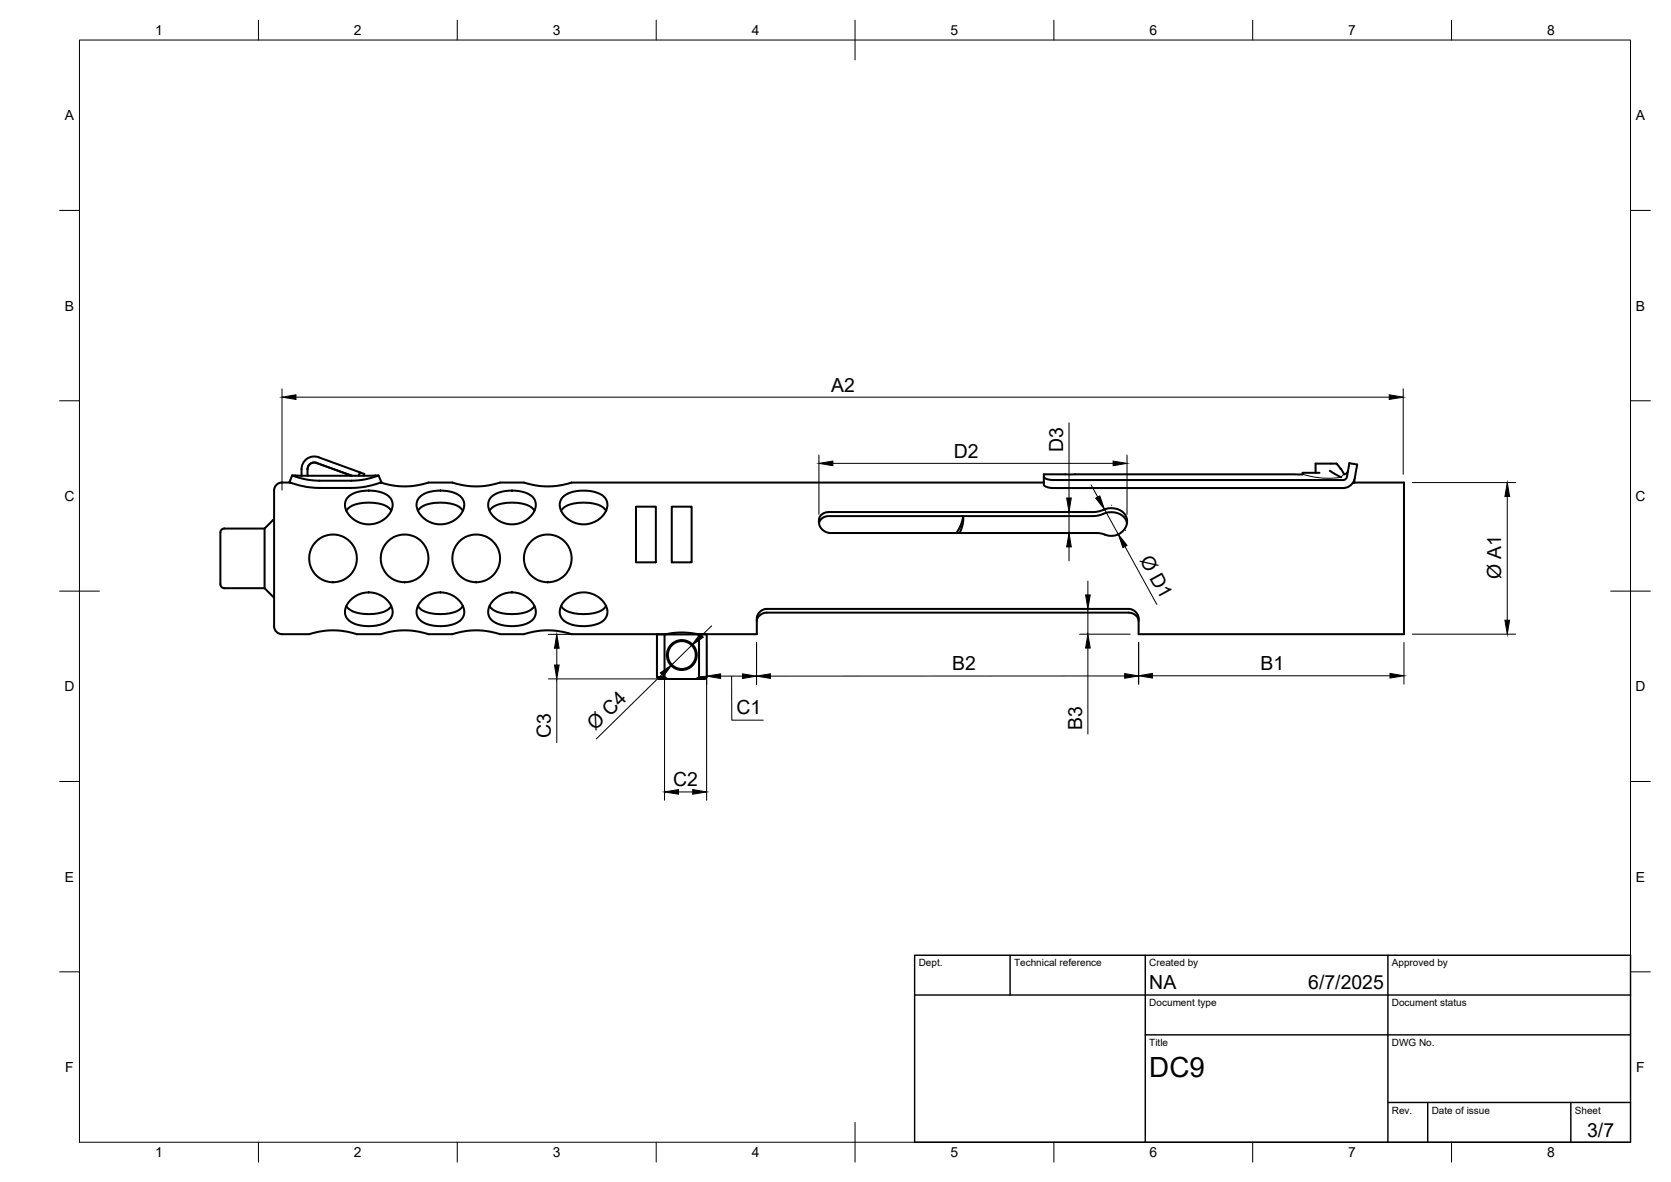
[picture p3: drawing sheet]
<svg xmlns="http://www.w3.org/2000/svg" width="420mm" height="297mm" viewBox="0 0 420 297" stroke-linecap="round" stroke-linejoin="round" font-family="sans-serif">
<!-- layer: Visible -->
<g fill="none" stroke="#000" stroke-width=".51">
<path d="M73.5 119.5a20.4 20.4 0 0 0 6.8 1.3h8a20.4 20.4 0 0 0 6.9-1.3M73.5 119.5h21.7l.7 1.7M73.5 119.5l-.7 1.7M77.3 117.9a1.7 1.7 0 0 1 2.3-1.6l8.9 3.3M77.3 117.9v1.7M79.6 116.3a1.7 1.7 0 0 0-2.3 1.6M90.2 119.6l.3-.9 1.1 .4-.2 .5M90.5 118.7l-10.4-3.8a3.2 3.2 0 0 0-4.3 3v1.7M327.6 119.2h-65.1v2.6a2.93 2.93 0 0 0 2.5 .8h72.7a3.3 3.3 0 0 0 3.1-3.6l.4-2.3-1.9-.3-.4 1.9a2.71 2.71 0 0 1-.7 2.2l-.3 .1h-72.9a2.85 2.85 0 0 1-2.5-.7M331.8 118.8h-4.3v.4M334.4 118.3l2.8 1.6M337.1 117.8l.9 1.4a1.06 1.06 0 0 0 .9-.9"/>
<path d="M337.1 117.8l-.3-.3a1.9 1.9 0 0 0-2.3-1h-3.7v2.3M56.4 132.8a1.37 1.37 0 0 0-1 1.7v12.3M66.5 132.8v15M68.9 130.4l-2.4 2.4h-10.1M72.9 121.3l-.1-.1 1.4 .5a21 21 0 0 0 6.1 .9h8a22 22 0 0 0 7.6-1.4l-.2 .1M73 121.3a3.6 3.6 0 0 0-3.5 .5 5.7 5.7 0 0 0-.6 4v31.6M87.1 128.3a6.5 6.5 0 0 1 5.6-2 6.5 6.5 0 0 1 5.7 2M87.8 124.7a9.6 9.6 0 0 1 9.9 0 3.3 3.3 0 0 1-.3 5.1 6.3 6.3 0 0 1-10.6-2.5v-1.2l.4-.8zM95.7 121.3h.1M95.7 121.3a19 19 0 0 0 12 0h6a19 19 0 0 0 12 0h6a19 19 0 0 0 12 0h118.8M105.1 128.3a6.5 6.5 0 0 1 5.6-2 6.5 6.5 0 0 1 5.7 2M105.5 125a9.2 9.2 0 0 1 8.6-1.2 3.3 3.3 0 0 1 2.5 2.3 3.3 3.3 0 0 1-.9 3.3 6.3 6.3 0 0 1-10.9-2.1l.1-1.2z"/>
<path d="M123.1 128.3a6.5 6.5 0 0 1 5.6-2 6.5 6.5 0 0 1 5.7 2M123.4 125a9.2 9.2 0 0 1 8.7-1.2 3.3 3.3 0 0 1 2.5 2.3 3.3 3.3 0 0 1-.9 3.3 6.3 6.3 0 0 1-10.9-2.1l.1-1.2zM141.1 128.3a6.5 6.5 0 0 1 5.6-2 6.5 6.5 0 0 1 5.7 2M141.6 124.9a9.5 9.5 0 0 1 8.7-1 3.3 3.3 0 0 1 1.3 5.6 6.3 6.3 0 0 1-10.9-2.4l.2-1.2zM159.9 127.3h5v14h-5zM168.9 127.3h5v14h-5zM206.5 129.4l1-.6 .9-.1h66.8l1.3-.2a5 5 0 0 1 6.5 1 3.8 3.8 0 0 1-.9 4.2 3.8 3.8 0 0 1-4.3 .7l-2-.5h-66.9a2.83 2.83 0 0 1-2.6-1.4 2.83 2.83 0 0 1 .2-3.1zM242.2 129.7a9.1 9.1 0 0 1-1.7 4.2M242.2 129.7a7.9 7.9 0 0 1-.9 4.2M283.4 131.5a4.3 4.3 0 0 0-6.3-2.2l-2.3 .4h-66.4a2.37 2.37 0 0 0-2.5 1.8M340.5 121.3h12.5v38.1h-66.7v-1.5a6.6 6.6 0 0 0-.3-3.5l-.2-.3a2.66 2.66 0 0 0-2-1.1h-91a2.63 2.63 0 0 0-2.5 2.4v4h-14.9M340.5 121.3l-.4 .1"/>
<path d="M340.5 120.6v.7M55.4 146.8a1.01 1.01 0 0 0 1 1M56.4 147.8h10.1M66.5 147.8l2.4 2.4M68.9 157.4a2 2 0 0 0 2 2h6.8a18.9 18.9 0 0 1 12 0h6a19 19 0 0 1 12 0h6a19 19 0 0 1 12 0h6a19 19 0 0 1 12 0h23.7M87.1 152.3a6.5 6.5 0 0 0 5.6 2 6.5 6.5 0 0 0 5.7-2M88.1 150.8a6.3 6.3 0 0 1 10.6 2.6 3.4 3.4 0 0 1-3.1 3.6 9 9 0 0 1-8.1-1.4 3.4 3.4 0 0 1 .6-4.8zM105.1 152.3a6.5 6.5 0 0 0 5.6 2 6.5 6.5 0 0 0 5.7-2M106.1 150.8a6.3 6.3 0 0 1 10.6 2.6 3.5 3.5 0 0 1-3.1 3.6 9 9 0 0 1-8.1-1.4 3.4 3.4 0 0 1 .6-4.8zM123.1 152.3a6.5 6.5 0 0 0 5.6 2 6.5 6.5 0 0 0 5.7-2M124.1 150.8a6.3 6.3 0 0 1 10.6 2.6 3.4 3.4 0 0 1-3.1 3.6 9.1 9.1 0 0 1-8.2-1.4 3.5 3.5 0 0 1 .7-4.8zM141.1 152.3a6.5 6.5 0 0 0 5.6 2 6.5 6.5 0 0 0 5.7-2"/>
<path d="M142 150.9a6.3 6.3 0 0 1 10.7 2.3 3.4 3.4 0 0 1-3 3.8 9.2 9.2 0 0 1-8.2-1.3 3.4 3.4 0 0 1 .5-4.8zM167.1 159.4h-1.9v10.7M167.1 159.4v10.8l-1.9-.1M167.1 159.4h8.7M167.4 159.4l.5-.1a19.1 19.1 0 0 1 7.5 .1M167.4 159.4h.1M175.4 159.4h.1M190.3 156a2.48 2.48 0 0 1 2.5-2h91a2.48 2.48 0 0 1 2.5 2M165.2 170.1l.5 .5h9.4M167.1 170.2l.7 .4M177.7 170.1l-1.9 .1v-10.8h1.9v10.7l-.5 .5h-2.1l.7-.4"/>
<circle cx="83.7" cy="140.3" r="6"/>
<circle cx="101.7" cy="140.3" r="6"/>
<circle cx="119.7" cy="140.3" r="6"/>
<circle cx="137.7" cy="140.3" r="6"/>
<circle cx="171.4" cy="164.6" r="3.5"/>
<circle cx="171.4" cy="164.6" r="3.8"/>
</g>
<!-- layer: Visible Narrow -->
<path d="M327.6 119.2l1.9 .5a18.9 18.9 0 0 0 7.8 .1l.7-.6" fill="none" stroke="#000" stroke-width=".25"/>
<!-- layer: BORDER -->
<g fill="none" stroke="#000" stroke-width=".25">
<path d="M20 10.1h390v276.9h-390zM65 5.1v5M115 5.1v5M165 5.1v5M215 5.1v10M265 5.1v5M315 5.1v5M365 5.1v5M15 52.9h5M410 52.9h5M15 100.7h5M410 100.7h5"/>
<path d="M15 148.6h10M405 148.6h10M15 196.4h5M410 196.4h5M15 244.2h5M410 244.2h5M65 287v5M115 287v5M165 287v5M215 282.1v9.9M265 287v5M315 287v5"/>
<path d="M365 287v5"/>
</g>
<!-- layer: TITLEBLOCK -->
<path d="M230 240.1h180v46.9h-180zM230 250h180M254 240.1v9.9M288 240.1v46.9M349 240.1v46.9M288 260.1h122M349 277.1h61M359 277.1v9.9M395 277.1v9.9" fill="none" stroke="#000" stroke-width=".36"/>
<!-- layer: FD_Dimensions -->
<g fill="none" stroke="#000" stroke-width=".25">
<path d="M70.9 97.7v25.5M74.4 99.8h274.9M352.8 97.7v21.5M205.9 114.3v15M209.4 116.4h70.5M268.8 106.3v18.8M283.4 114.3v15M266.7 128.6h6.7M266.7 133.9h6.5M268.8 128.6v5.3M268.8 137.4v3.6M274.3 121.8l1.7 3.1"/>
<path d="M277.7 128l3.5 6.3M279.5 127h.1M282.9 137.3l8 14.6M283 133.3h-.1M355.1 121.3h26M379 124.8v31.1M137.9 159.4h27.2M178.9 157.3l-2.5 2.4M271.4 159.4h12.8M271.5 153h4.2M273.5 146v3.5M273.5 153v6.4"/>
<path d="M355.1 159.4h26M137.9 170.6h28M140 162.9v4.2M140 170.6v16M166.4 169.5l-16.5 16.2M167.1 161.5v39.6M173.9 162.2l-5 4.9M177.7 172v-10.5v39.6M181.2 169.9h5.5M184 169.9v11.1h7.9M190.2 161.5v10.5M273.5 162.9v21.6"/>
<path d="M282.8 169.9h-89.1M286.3 161.4v10.6M289.8 169.8h59.7M353 161.5v10.4M170.6 199h3.6"/>
</g>
<g fill="#000" stroke="#000" stroke-width=".25">
<path d="M70.9 99.8l3.5-.6v1.2zM349.3 99.2l3.5 .6-3.5 .6zM205.9 116.4l3.5-.5v1.1zM279.9 115.9l3.5 .5-3.5 .6zM268.8 133.9l.6 3.5h-1.2zM268.2 125.1h1.2l-.6 3.5zM275.5 125.2l1-.6 1.2 3.4zM281.2 134.3l2.2 2.8-1.1 .5zM379 121.3l.6 3.5h-1.2zM176 159.3l.8 .8-2.9 2.1zM273 149.5h1.1l-.6 3.5zM378.4 155.9h1.2l-.6 3.5z"/>
<path d="M140 159.4l.6 3.5h-1.2zM139.4 167.1h1.2l-.6 3.5zM166 169.1l2.9-2-2.1 2.8zM177.7 169.9l3.5-.6v1.2zM186.7 169.3l3.5 .6-3.5 .6zM190.2 169.9l3.5-.6v1.2zM273.5 159.4l.6 3.5h-1.1zM282.8 169.3l3.5 .6-3.5 .5zM286.3 169.8l3.5-.6v1.2zM349.5 169.2l3.5 .6-3.5 .6zM167.1 199l3.5-.6v1.2zM174.2 198.4l3.5 .6-3.5 .6z"/>
</g>
<text font-size="7" x="289" y="270.6">DC9</text>
<g font-size="4.9">
<text x="209" y="98.4">A2</text>
<text x="267.3" y="113.7" transform="rotate(-90 267.3 113.7)">D3</text>
<text x="239.8" y="115">D2</text>
<text x="286.5" y="140.7" transform="rotate(61 286.5 140.7)">Ø D1</text>
<text x="377.4" y="145.5" transform="rotate(-90 377.4 145.5)">Ø A1</text>
<text x="239.4" y="168.5">B2</text>
<text x="316.9" y="168.4">B1</text>
<text x="185.2" y="179.5">C1</text>
<text x="138.5" y="185.4" transform="rotate(-90 138.5 185.4)">C3</text>
<text x="149.7" y="183.8" transform="rotate(-44 149.7 183.8)">Ø C4</text>
<text x="272.1" y="183.4" transform="rotate(-90 272.1 183.4)">B3</text>
<text x="169.2" y="197.6">C2</text>
<text x="289" y="248.5">NA</text>
<text x="329" y="248.5">6/7/2025</text>
<text x="399.1" y="285.7">3/7</text>
</g>
<g font-size="3.5">
<text x="39" y="8.8">1</text>
<text x="89" y="8.8">2</text>
<text x="139" y="8.8">3</text>
<text x="189" y="8.8">4</text>
<text x="239" y="8.8">5</text>
<text x="289" y="8.8">6</text>
<text x="339" y="8.8">7</text>
<text x="389" y="8.8">8</text>
<text x="16.3" y="30.2">A</text>
<text x="411.3" y="30.2">A</text>
<text x="16.3" y="78">B</text>
<text x="411.3" y="78">B</text>
<text x="16.2" y="125.9">C</text>
<text x="411.2" y="125.9">C</text>
<text x="16.2" y="173.7">D</text>
<text x="411.2" y="173.7">D</text>
<text x="16.3" y="221.6">E</text>
<text x="411.3" y="221.6">E</text>
<text x="16.4" y="269.4">F</text>
<text x="411.4" y="269.4">F</text>
<text x="39" y="290.8">1</text>
<text x="89" y="290.8">2</text>
<text x="139" y="290.8">3</text>
<text x="189" y="290.8">4</text>
<text x="239" y="290.8">5</text>
<text x="289" y="290.8">6</text>
<text x="339" y="290.8">7</text>
<text x="389" y="290.8">8</text>
</g>
<g font-size="2.5">
<text x="231" y="242.9">Dept.</text>
<text x="255" y="242.9">Technical reference</text>
<text x="289" y="242.9">Created by</text>
<text x="350" y="242.9">Approved by</text>
<text x="289" y="252.8">Document type</text>
<text x="350" y="252.8">Document status</text>
<text x="289" y="262.9">Title</text>
<text x="350" y="262.9">DWG No.</text>
<text x="350" y="279.9">Rev.</text>
<text x="360" y="279.9">Date of issue</text>
<text x="396" y="279.9">Sheet</text>
</g>
</svg>
